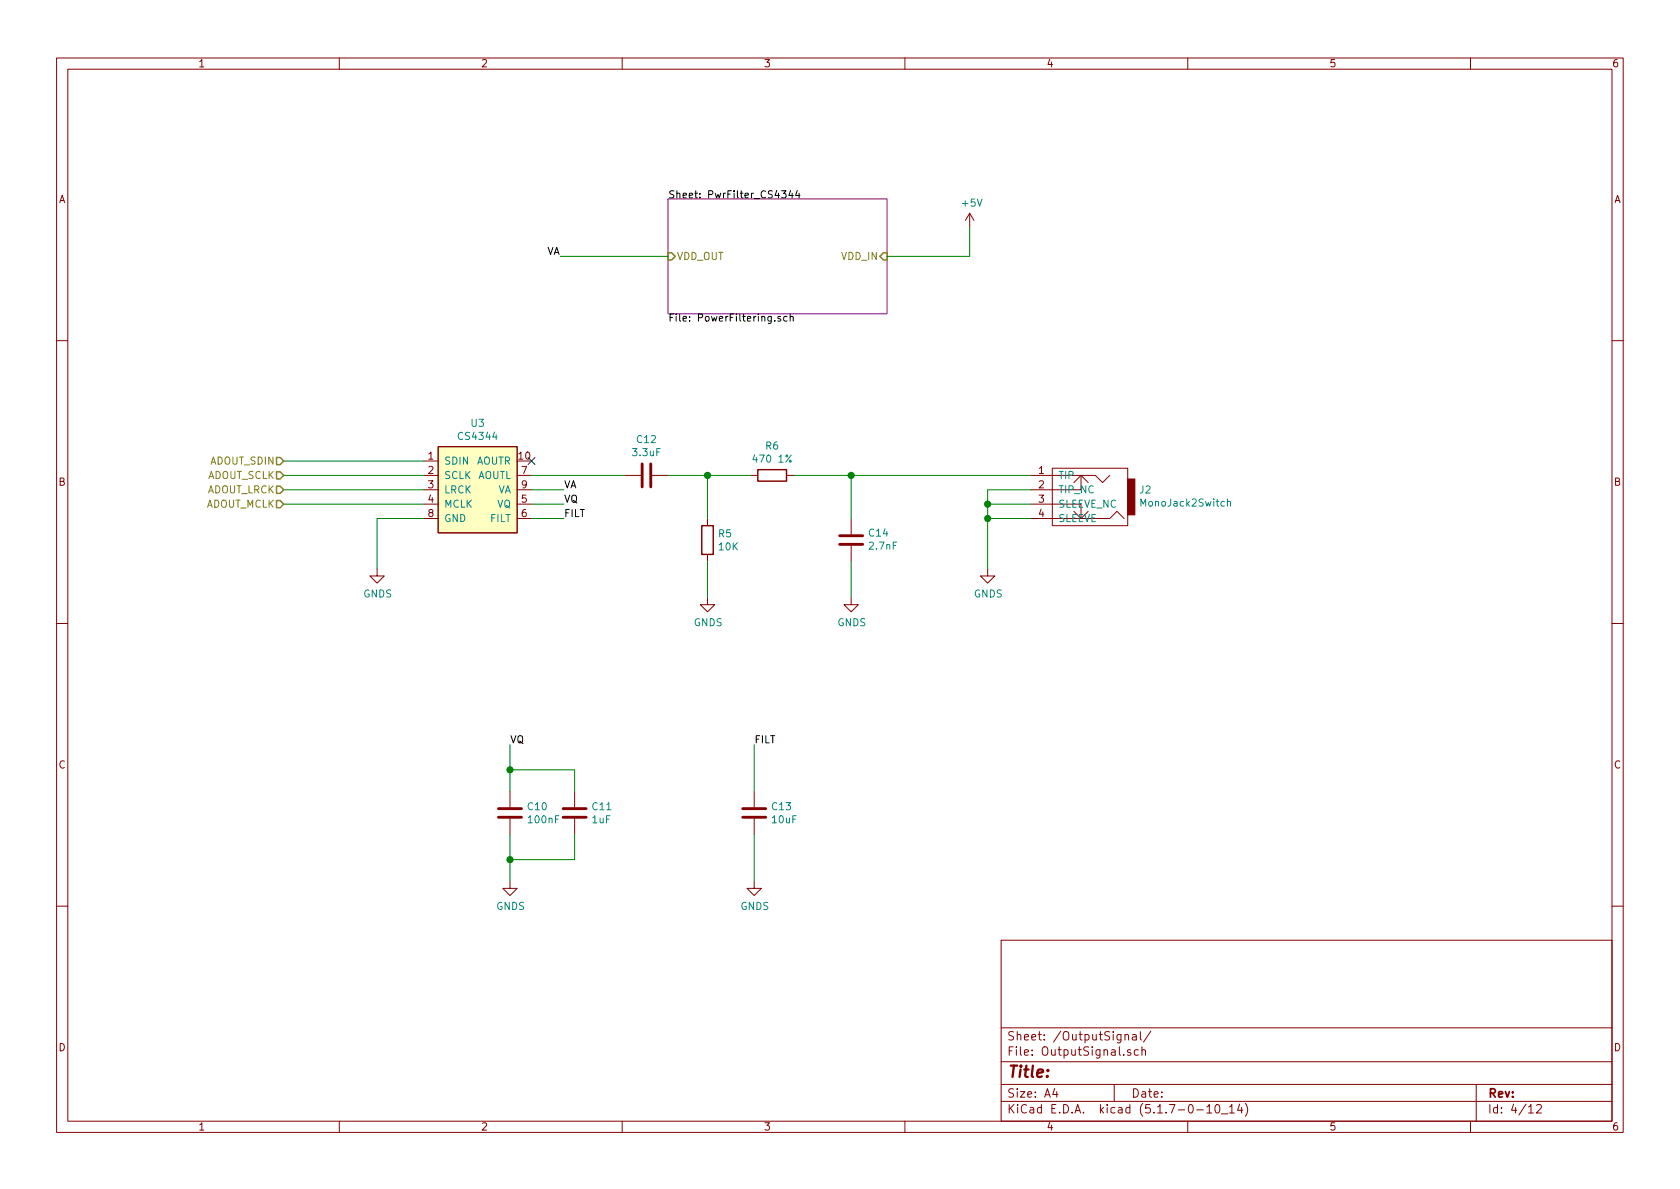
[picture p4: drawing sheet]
<svg xmlns="http://www.w3.org/2000/svg" width="297mm" height="210mm" viewBox="0 0 297 210" stroke-linecap="round" stroke-linejoin="round" font-family="sans-serif">
<g fill="none" stroke="#840000" stroke-width=".18">
<path d="M10 10.3h277v189.9h-277zM12 12.2h273v186.1h-273zM60 10.3v1.9M110 10.3v1.9M160 10.3v1.9M210 10.3v1.9M260 10.3v1.9M171.4 37.7l-.7 1.3M171.4 37.7v2.6M171.4 37.7l.8 1.3M10 60.2h2M77.5 79h13.9v15.2h-13.9z"/>
<path d="M285 60.2h2M74.9 84.1h2.6M74.9 86.6h2.6M74.9 89.1h2.6M74.9 91.7h2.6M74.9 81.5h2.6M91.4 84.1h2.6M91.4 86.6h2.6M91.4 89.1h2.6M91.4 91.7h2.6M110.5 84.1h2.8M115.3 84.1h2.8"/>
<path d="M125.1 91.7v1.3M125.1 98v1.3M132.7 84.1h1.3M139.1 84.1h1.2M150.5 91.7v2.8M150.5 96.5v2.8M182.2 84.1h11.5l1.2 1.2 1.3-1.2M182.2 89.1h8.9v2.6l-1.2-1.3M186.1 82.8h13.3v10.2h-13.3zM186.1 91.7h-3.9h14l1.3-1.3 1.3 1.3M189.9 85.3l1.2-1.2 1.3 1.2M191.1 84.1v2.5h-8.9"/>
<path d="M10 110.3h2M66.7 100.6v1.2h1.2l-1.2 1.3-1.3-1.3h1.3M125.1 105.7v1.2h1.3l-1.3 1.3-1.3-1.3h1.3M150.5 105.7v1.2h1.3l-1.3 1.3-1.3-1.3h1.3M174.6 100.6v1.2h1.3l-1.3 1.3-1.2-1.3h1.2M285 110.3h2M90.2 139.9v2.8M101.6 139.9v2.8M133.3 139.9v2.8M90.2 155.8v1.3h1.2l-1.2 1.3-1.3-1.3h1.3M90.2 144.8v2.8M101.6 144.8v2.8"/>
<path d="M133.3 155.8v1.3h1.3l-1.3 1.3-1.2-1.3h1.2M133.3 144.8v2.8M10 160.2h2M177 166.3h108v32h-108zM285 160.2h2M60 198.3v1.9M110 198.3v1.9M160 198.3v1.9M177 194.8h108M177 191.8h108M177 187.8h108M177 181.8h108"/>
<path d="M186.5 192.5l-.4 1h1M186.8 193v1M197 191.8v3M198.9 183.1l.2-.2 .4 .1v.9M198.9 182.9v1M199.9 185.7l-.4-.1-.2 .2 .1 .2 .5 .2v.3h-.6M200.3 183h.5l.1 .9M200.9 183.3l-.5 .1-.2 .2 .2 .3 .5-.1M201.3 185.7l-.5-.1-.2 .3v.6l.2 .1 .5-.1M201.6 182.4v1.3l.2 .2M201.9 185.7l.2-.1 .4 .1v.9M201.9 185.1v1.5"/>
<path d="M203.5 182.3l-1.3 2M210 198.3v1.9M211.6 196.3h1.2M213.4 195.8l.4-.5v1.5M213.4 196.8h.8M215 195.4l.3-.1a.94 .94 0 0 1 0 1.5 .8 .8 0 0 1-.6-.6 .8 .8 0 0 1 .3-.8zM216 197h1.1M217.4 195.8l.4-.5v1.5M217.4 196.8h.8M219.2 195.2l-.4 1.1h.9M219.5 195.8v1M220.2 195.1a1.71 1.71 0 0 1 0 2.3"/>
<path d="M260 198.3v1.9M261 191.8v6.5M270.3 195.8l.4-.5v1.5M270.3 196.8h.8M271.7 195.5l.2-.2h.4l.2 .5-.9 1h.9"/>
</g>
<path d="M118.1 35.2h38.7v20.3h-38.7z" fill="none" stroke="#840084" stroke-width=".18"/>
<path d="M138.2 33.7h.8l-.4 .5 .3 .1 .1 .5-.3 .2-.5-.1M139.8 33.7l-.3 .9h.8M140.1 34.2v.8M141 33.7l-.3 .9h.8M141.3 34.2v.8M137 56.7v.1M138 56h-.3l-.2 .1 .1 .2 .4 .1v.3h-.5M139.2 56h-.4l-.2 .2 .1 .5h.5M139.7 56.1l.2-.1h.3l.1 .8M139.7 55.5v1.3" fill="none" stroke="#000" stroke-width=".18"/>
<path d="M118.1 44.7h.6l.7 .6-.7 .7h-.6zM156.2 44.7h.6v1.3h-.6l-.6-.7zM48.9 88.5h.6l.7 .6-.7 .7h-.6zM48.9 86h.6l.7 .6-.7 .6h-.6zM48.9 83.4h.6l.7 .7-.7 .6h-.6zM48.9 80.9h.6l.7 .6-.7 .7h-.6z" fill="none" stroke="#848400" stroke-width=".25"/>
<path d="M199.4 84.7h1.3v6.4h-1.3z" fill="#840000" stroke="#840000" stroke-width=".18"/>
<path d="M217 88.8l.2-.1h.3l.1 .8M217 88.2v1.3" fill="none" stroke="#008484" stroke-width=".18"/>
<path d="M113.5 82v4.1M115.1 82v4.1M148.5 94.7h4M148.5 96.3h4M88.1 144.5h4.1M88.1 143h4.1M99.6 144.5h4M99.6 143h4M131.3 144.5h4.1M131.3 143h4.1" fill="none" stroke="#840000" stroke-width=".51"/>
<path d="M77.5 79h13.9v15.2h-13.9z" fill="#ffffc2" stroke="#ffffc2" stroke-width=".18"/>
<path d="M124.1 93h2v5h-2zM134 83.1h5.1v2h-5.1z" fill="none" stroke="#840000" stroke-width=".25"/>
<g fill="none" stroke="#008400" stroke-width=".18">
<path d="M99.1 45.3h19M171.4 40.3v5h-14.6M50.2 89.1h24.7M50.2 86.6h24.7M50.2 84.1h24.7M50.2 81.5h24.7M74.9 91.7h-8.2v8.9M94 89.1h5.7M94 91.7h5.7M94 86.6h5.7M94 84.1h16.5M118.1 84.1h14.6"/>
<path d="M125.1 84.1v7.6M125.1 99.3v6.4M140.3 84.1h41.9M150.5 84.1v7.6M150.5 99.3v6.4M174.6 89.1h7.6M174.6 91.7h7.6M182.2 86.6h-7.6v14M90.2 131.7v8.2M90.2 136.1h11.4v3.8M133.3 131.7v8.2M90.2 147.6v8.2"/>
<path d="M101.6 147.6v4.4h-11.4M133.3 147.6v8.2"/>
</g>
<g fill="#008400" stroke="#008400" stroke-width=".25">
<circle cx="125.1" cy="84.1" r=".51"/>
<circle cx="150.5" cy="84.1" r=".51"/>
<circle cx="174.6" cy="91.7" r=".51"/>
<circle cx="90.2" cy="152" r=".51"/>
<circle cx="174.6" cy="89.1" r=".51"/>
<circle cx="90.2" cy="136.1" r=".51"/>
</g>
<path d="M93.4 80.9l1.2 1.2M94.6 80.9l-1.2 1.2" fill="none" stroke="#000084" stroke-width=".18"/>
<text font-size="2.8" fill="#840000" x="178" y="190.5">Title:</text>
<g font-size="2.1" fill="#840000">
<text x="178" y="184">Sheet: /OutputSignal/</text>
<text x="178" y="186.7">File: OutputSignal.sch</text>
<text x="178" y="196.9">KiCad E.D.A. kicad (5.1.7-0-10_14)</text>
<text x="178" y="194.1">Size: A4</text>
<text x="200" y="194.1">Date:</text>
<text x="263" y="194.1">Rev:</text>
<text x="263" y="196.9">Id: 4/12</text>
</g>
<g font-size="1.8" fill="#840000">
<text x="35" y="11.9">1</text>
<text x="85" y="11.9">2</text>
<text x="135" y="11.9">3</text>
<text x="185" y="11.9">4</text>
<text x="235" y="11.9">5</text>
<text x="285" y="11.9">6</text>
<text x="10.4" y="35.9">A</text>
<text x="285.4" y="35.9">A</text>
<text x="75.7" y="81.3">1</text>
<text x="75.7" y="83.8">2</text>
<text x="91.7" y="81.3">10</text>
<text x="92.2" y="83.8">7</text>
<text x="183.7" y="83.8">1</text>
<text x="10.4" y="85.9">B</text>
<text x="75.7" y="86.4">3</text>
<text x="75.7" y="88.9">4</text>
<text x="92.2" y="88.9">5</text>
<text x="92.2" y="86.4">9</text>
<text x="183.7" y="86.4">2</text>
<text x="183.7" y="88.9">3</text>
<text x="285.4" y="85.9">B</text>
<text x="75.7" y="91.4">8</text>
<text x="92.2" y="91.4">6</text>
<text x="183.7" y="91.4">4</text>
<text x="10.4" y="135.9">C</text>
<text x="285.4" y="135.9">C</text>
<text x="10.4" y="185.9">D</text>
<text x="285.4" y="185.9">D</text>
<text x="35" y="199.9">1</text>
<text x="85" y="199.9">2</text>
<text x="135" y="199.9">3</text>
<text x="185" y="199.9">4</text>
<text x="235" y="199.9">5</text>
<text x="285" y="199.9">6</text>
</g>
<g font-size="1.8">
<text x="118.1" y="35.1">Sheet: PwrFilter_CS4344</text>
<text x="96.6" y="45.1">VA</text>
<text x="118.1" y="56.9">File: PowerFiltering.sch</text>
<text x="99.7" y="86.4">VA</text>
<text x="99.7" y="88.9">VQ</text>
<text x="99.7" y="91.4">FILT</text>
<text x="90.2" y="131.4">VQ</text>
<text x="133.3" y="131.4">FILT</text>
</g>
<g font-size="1.8" fill="#008484">
<text x="170.2" y="36.5">+5V</text>
<text x="81.3" y="77.8">CS4344</text>
<text x="83.3" y="75.5">U3</text>
<text x="78.5" y="82.2">SDIN</text>
<text x="84.1" y="82.2">AOUTR</text>
<text x="112" y="80.7">3.3uF</text>
<text x="112.7" y="78.4">C12</text>
<text x="133.5" y="81.8">470 1%</text>
<text x="135.4" y="79.5">R6</text>
<text x="78.5" y="84.7">SCLK AOUTL</text>
<text x="78.5" y="87.2">LRCK</text>
<text x="78.5" y="89.8">MCLK</text>
<text x="87.9" y="89.8">VQ</text>
<text x="88" y="87.2">VA</text>
<text x="187.1" y="84.7">TIP</text>
<text x="187.1" y="87.2">TIP_NC</text>
<text x="187.1" y="89.8">SLEEVE_NC</text>
<text x="201.5" y="87.3">J2</text>
<text x="202" y="89.6">MonoJack2Switch</text>
<text x="78.5" y="92.3">GND</text>
<text x="86.7" y="92.3">FILT</text>
<text x="127.1" y="95">R5</text>
<text x="153.7" y="94.9">C14</text>
<text x="187.1" y="92.3">SLEEVE</text>
<text x="127.2" y="97.3">10K</text>
<text x="153.8" y="97.2">2.7nF</text>
<text x="64.3" y="105.7">GNDS</text>
<text x="172.2" y="105.7">GNDS</text>
<text x="122.7" y="110.7">GNDS</text>
<text x="148.1" y="110.7">GNDS</text>
<text x="93.4" y="143.3">C10</text>
<text x="104.8" y="143.3">C11</text>
<text x="136.6" y="143.3">C13</text>
<text x="93.5" y="145.6">100nF</text>
<text x="104.7" y="145.6">1uF</text>
<text x="136.6" y="145.6">10uF</text>
<text x="87.8" y="160.9">GNDS</text>
<text x="130.9" y="160.9">GNDS</text>
</g>
<g font-size="1.8" fill="#848400">
<text x="119.6" y="46">VDD_OUT</text>
<text x="148.8" y="46">VDD_IN</text>
<text x="37.1" y="82.2">ADOUT_SDIN</text>
<text x="36.3" y="89.8">ADOUT_MCLK</text>
<text x="36.4" y="87.2">ADOUT_LRCK</text>
<text x="36.6" y="84.7">ADOUT_SCLK</text>
</g>
</svg>
